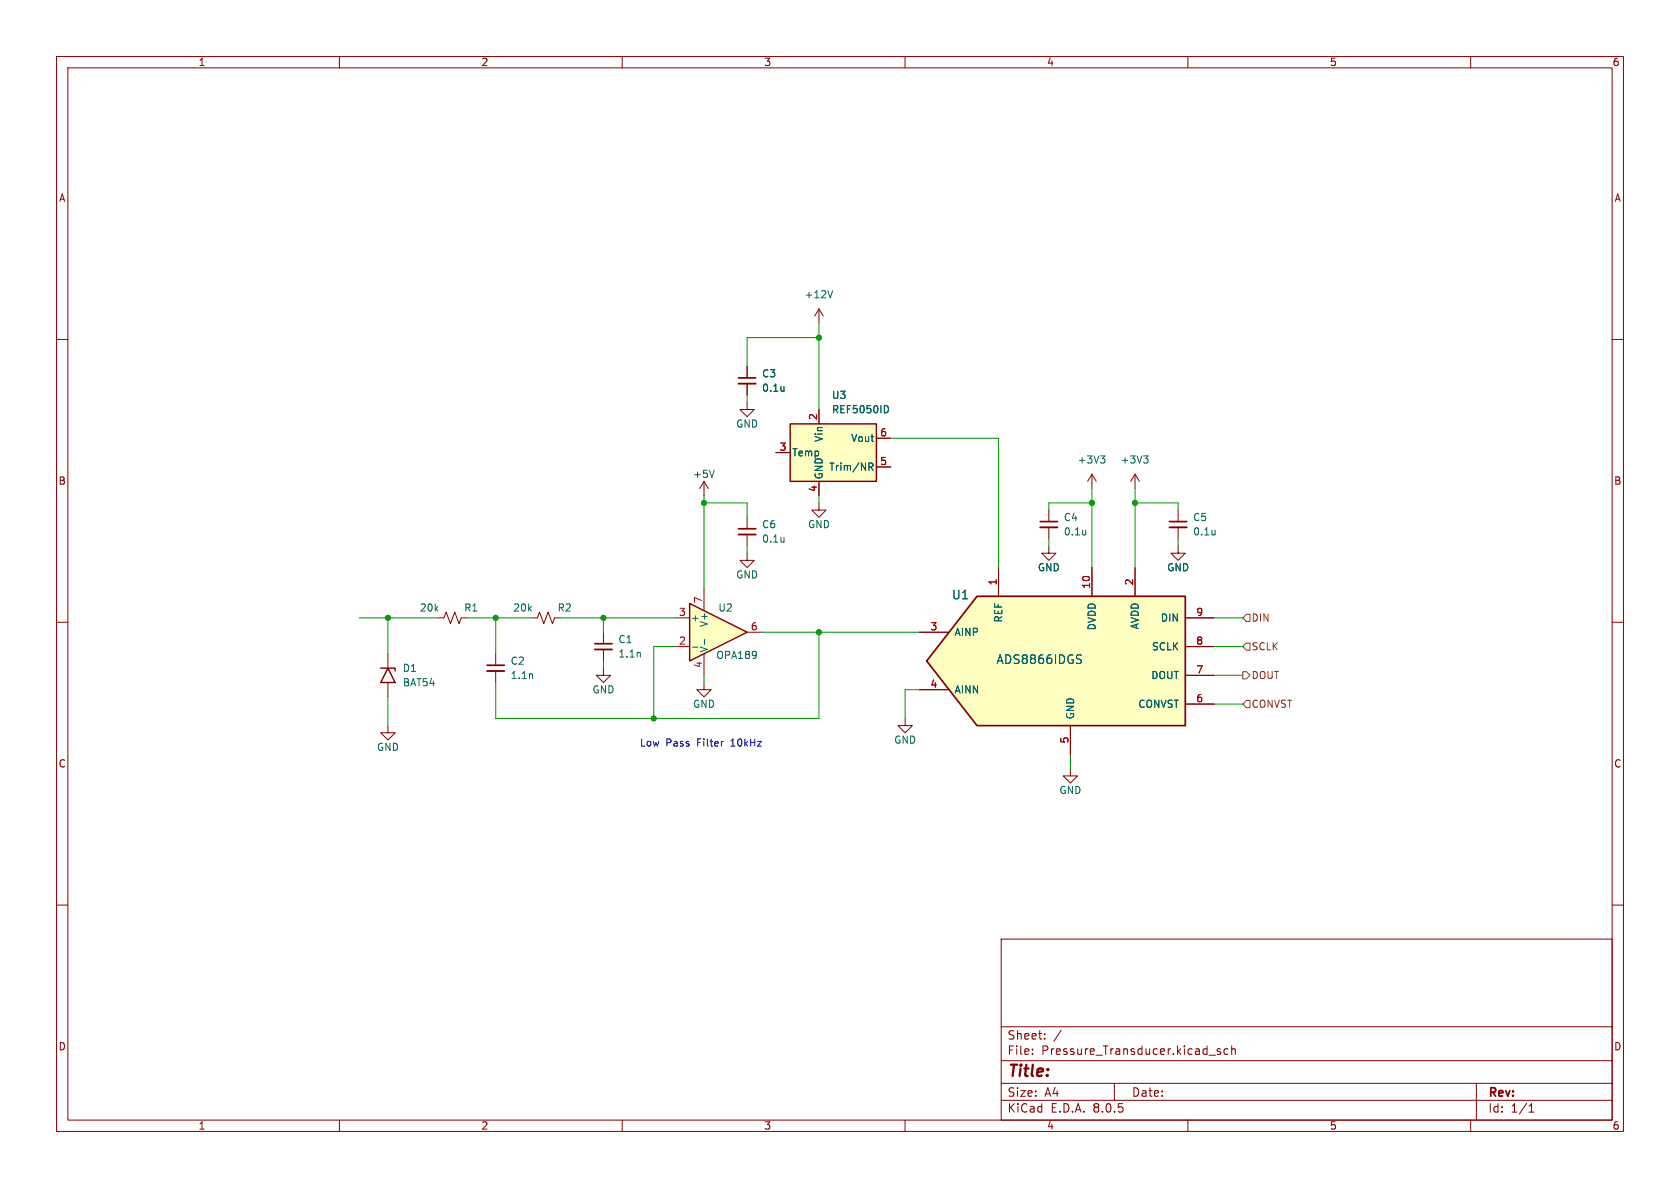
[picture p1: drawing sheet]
<svg xmlns="http://www.w3.org/2000/svg" width="297mm" height="210mm" viewBox="0 0 297 210" stroke-linecap="round" stroke-linejoin="round" font-family="sans-serif">
<g fill="none" stroke="#840000" stroke-width=".18">
<path d="M10 10h277v190h-277zM12 12h273v186h-273zM60 10v2M110 10v2M160 10v2M210 10v2M260 10v2M10 60h2M285 60h2M132.1 64.8v2M132.1 67.8v2.1M185.4 96.5v1.3h1.3l-1.3 1.3-1.3-1.3h1.3"/>
<path d="M185.4 90.2v2M185.4 93.2v2.1M193 83.8l-.7 1.3M193 83.8v2.6M193 83.8l.8 1.3M200.7 83.8l-.8 1.3M200.7 83.8v2.6M200.7 83.8l.7 1.3M208.3 96.5v1.3h1.2l-1.2 1.3-1.3-1.3h1.3M208.3 90.2v2M208.3 93.2v2.1M10 110h2"/>
<path d="M68.6 115.6v2.5M77.5 109.2h1l.4-1 .7 2 .8-2 .8 2 .3-1h1M87.6 115.6v2M87.6 118.6v2.1M94 109.2h1l.4-1 .7 2 .8-2 .8 2 .3-1h1.1M106.7 118.1v1.3h1.2l-1.2 1.3-1.3-1.3h1.3M106.7 111.8v2M106.7 114.8v2M285 110h2M68.6 128.3v1.2h1.2l-1.2 1.3-1.3-1.3h1.3M68.6 120.7v2.5M160 127v1.3h1.3l-1.3 1.2-1.3-1.2h1.3"/>
<path d="M10 160h2M285 160h2M177 166h108v32h-108zM60 198v2M110 198v2M160 198v2M177 194.5h108M177 191.5h108M177 187.5h108M177 181.5h108M182.5 186.3v.1M182.5 185.5v.1"/>
<path d="M184.7 183.6v.1M184.7 182.8v.1M187.6 182.1l-1.3 2M197 191.5v3M210 198v2M213.7 186.5h1.2M215.7 185.5l-.3-.1-.2 .2v.2l.5 .2v.3h-.5M217.1 185.5l-.4-.1-.3 .3v.4l.1 .2h.6M217.7 185.5l.3-.1 .3 .1 .1 .9M217.7 184.9v1.5M260 198v2M261 191.5v6.5"/>
<path d="M270.3 196.6h.9M270.3 195.5l.4-.4v1.5"/>
</g>
<path d="M67.3 118.1h2.5v.5M68.6 118.1l1.2 2.6h-2.5z" fill="none" stroke="#840000" stroke-width=".25"/>
<path d="M138.6 68.3v.9M138.6 69l-.1 .1M191.9 93.7v.9M191.9 94.4v.1M194.6 80.6h.7l-.4 .5M195.1 81.1l.2 .2v.3l-.2 .3M202.2 80.6h.8l-.5 .5M202.7 81.1l.3 .2v.3l-.3 .3M214.8 93.7v.9M214.8 94.4l-.1 .1M94.1 119.2l.1 .8M113.1 115.4l.1 .8" fill="none" stroke="#006464" stroke-width=".18"/>
<path d="M130.6 67.8h3M183.9 93.2h3M206.8 93.2h3M86.1 118.6h3.1M105.2 114.8h3" fill="none" stroke="#840000" stroke-width=".33"/>
<path d="M130.6 66.8h3M183.9 92.2h3M206.8 92.2h3M86.1 117.6h3.1M105.2 113.8h3" fill="none" stroke="#840000" stroke-width=".3"/>
<path d="M172.7 105.4h36.8v22.9h-36.8l-8.9-11.5z" fill="#ffffc2"/>
<path d="M172.7 105.4h36.8v22.9h-36.8l-8.9-11.5z" fill="none" stroke="#840000" stroke-width=".3"/>
<path d="M162.6 111.8h5M176.5 100.3v5.1M193 100.3v5.1M200.7 100.3v5.1M209.5 119.4h5.1M209.5 114.3h5.1M209.5 109.2h5.1M124.5 120.7v1.2h1.2l-1.2 1.3-1.3-1.3h1.3M162.6 121.9h5M189.2 135.9v1.3h1.3l-1.3 1.2-1.2-1.2h1.2M189.2 128.3v5.1M209.5 124.5h5.1" fill="none" stroke="#840000" stroke-width=".18"/>
<path d="M190.9 116.6l.3 .2-.1 .3-.2 .2M191 115.8h.2" fill="none" stroke="#006464" stroke-width=".18"/>
<path d="M121.9 106.7l10.2 5.1-10.2 5z" fill="#ffffc2"/>
<path d="M121.9 106.7l10.2 5.1-10.2 5z" fill="none" stroke="#840000" stroke-width=".25"/>
<path d="M132.1 71.1v1.3h-1.3l1.3 1.3 1.2-1.3h-1.2M132.1 97.8v1.3h-1.3l1.3 1.2 1.2-1.2h-1.2M132.1 91.4v2.1M132.1 94.5v2M144.8 88.9v1.3h-1.3l1.3 1.2 1.2-1.2h-1.2M119.4 114.3h2.5M119.4 109.2h2.5M124.5 104.1v3.9M124.5 115.6v3.8M132.1 111.8h2.5" fill="none" stroke="#840000" stroke-width=".18"/>
<path d="M138.6 95v.8M138.6 95.7l-.1 .1M122.4 114.4h1M124.6 113v1" fill="none" stroke="#006464" stroke-width=".18"/>
<path d="M130.6 94.5h3" fill="none" stroke="#840000" stroke-width=".33"/>
<path d="M130.6 93.5h3" fill="none" stroke="#840000" stroke-width=".3"/>
<path d="M139.7 74.9h15.2v10.2h-15.2z" fill="#ffffc2"/>
<path d="M139.7 74.9h15.2v10.2h-15.2z" fill="none" stroke="#840000" stroke-width=".25"/>
<g fill="none" stroke="#840000" stroke-width=".18">
<path d="M144.8 54.6v2.6M144.8 54.6l.7 1.3M144.8 54.6l-.8 1.3M132.1 64.8v2M132.1 67.8v2.1M144.8 72.4v2.5M154.9 77.5h2.6M124.5 85.1l-.8 1.3M124.5 85.1v2.5M124.5 85.1l.7 1.3M137.2 80h2.5M144.8 85.1v2.5"/>
<path d="M154.9 82.6h2.6M162.6 111.8h5M176.5 100.3v5.1M193 100.3v5.1M200.7 100.3v5.1M209.5 119.4h5.1M209.5 114.3h5.1M209.5 109.2h5.1M162.6 121.9h5M189.2 128.3v5.1M209.5 124.5h5.1"/>
</g>
<path d="M147.2 51.4l-.4 1.2M138.6 68.3v.9M138.6 69l-.1 .1M156.6 71.7a.68 .68 0 0 1 .5 .6 .68 .68 0 0 1-.5 .7M126.3 83.1l-.4 1.3M153.6 81.9h.5l.2 .2-.1 .4h-.6M153.9 82.5l.4 .6M190.9 116.6l.3 .2-.1 .3-.2 .2M191 115.8h.2" fill="none" stroke="#006464" stroke-width=".18"/>
<path d="M219.7 118.7h.6l.7 .7-.7 .6h-.6zM220.3 113.7h.7v1.2h-.7l-.6-.6zM220.3 108.6h.7v1.3h-.7l-.6-.7zM220.3 123.8h.7v1.3h-.7l-.6-.6z" fill="none" stroke="#725600" stroke-width=".18"/>
<g fill="none" stroke="#009600" stroke-width=".18">
<path d="M144.8 59.7h-12.7v5.1M144.8 57.2v15.2M132.1 69.9v1.2M157.5 77.5h19v22.8M124.5 88.9h7.6v2.5M124.5 87.6v16.5M132.1 96.5v1.3M144.8 87.6v1.3M185.4 95.3v1.2M193 88.9h-7.6v1.3M193 86.4v13.9M200.7 88.9h7.6v1.3"/>
<path d="M200.7 86.4v13.9M208.3 95.3v1.2M63.5 109.2h14M68.6 109.2v6.4M82.5 109.2h11.5M87.6 109.2v6.4M99.1 109.2h20.3M106.7 109.2v2.6M106.7 116.8v1.3M119.4 114.3h-3.8v12.7M124.5 119.4v1.3M134.6 111.8h28"/>
<path d="M144.8 111.8v15.2h-57.2v-6.3M214.6 109.2h5.1M214.6 119.4h5.1M214.6 114.3h5.1M68.6 123.2v5.1M162.6 121.9h-2.6v5.1M189.2 133.4v2.5M214.6 124.5h5.1"/>
</g>
<g fill="#009600" stroke="#009600" stroke-width=".18">
<circle cx="115.6" cy="127" r=".46"/>
<circle cx="87.6" cy="109.2" r=".46"/>
<circle cx="106.7" cy="109.2" r=".46"/>
<circle cx="68.6" cy="109.2" r=".46"/>
<circle cx="193" cy="88.9" r=".46"/>
<circle cx="200.7" cy="88.9" r=".46"/>
<circle cx="124.5" cy="88.9" r=".46"/>
<circle cx="144.8" cy="111.8" r=".46"/>
<circle cx="144.8" cy="59.7" r=".46"/>
</g>
<text font-size="2.8" fill="#840000" x="178" y="190.9">Title:</text>
<g font-size="2.1" fill="#006464">
<text x="168.2" y="106.1">U1</text>
<text x="176.1" y="117.6">ADS8866IDGS</text>
</g>
<g font-size="2.1" fill="#840000">
<text x="178" y="184">Sheet:</text>
<text x="178" y="186.7">File:</text>
<text x="184.1" y="186.7">Pressure_Transducer.kicad_sch</text>
<text x="178" y="196.9">KiCad</text>
<text x="178" y="194.1">Size:</text>
<text x="184.7" y="194.1">A4</text>
<text x="185.7" y="196.9">E.D.A.</text>
<text x="193.3" y="196.9">8.0.5</text>
<text x="200" y="194.1">Date:</text>
<text x="263" y="194.3">Rev:</text>
<text x="263" y="196.9">Id:</text>
<text x="267.1" y="196.9">1/1</text>
</g>
<g font-size="1.8" fill="#840000">
<text x="35" y="11.9">1</text>
<text x="85" y="11.9">2</text>
<text x="135" y="11.9">3</text>
<text x="185" y="11.9">4</text>
<text x="235" y="11.9">5</text>
<text x="285" y="11.9">6</text>
<text x="10.3" y="35.9">A</text>
<text x="285.3" y="35.9">A</text>
<text x="10.3" y="85.9">B</text>
<text x="285.3" y="85.9">B</text>
<text x="10.3" y="135.9">C</text>
<text x="285.3" y="135.9">C</text>
<text x="10.3" y="185.9">D</text>
<text x="285.3" y="185.9">D</text>
<text x="35" y="199.9">1</text>
<text x="85" y="199.9">2</text>
<text x="135" y="199.9">3</text>
<text x="185" y="199.9">4</text>
<text x="235" y="199.9">5</text>
<text x="285" y="199.9">6</text>
</g>
<g font-size="1.8" fill="#006464">
<text x="142.1" y="52.9">+12V</text>
<text x="134.6" y="66.9">C3</text>
<text x="134.6" y="69.4">0.1u</text>
<text x="147" y="70.7">U3</text>
<text x="130" y="75.8">GND</text>
<text x="147" y="73.3">REF5050ID</text>
<text x="140" y="80.9">Temp</text>
<text x="145.6" y="78.2" transform="rotate(-90 145.6 78.2)">Vin</text>
<text x="146.5" y="83.4">Trim/NR</text>
<text x="150.4" y="78.3">Vout</text>
<text x="190.4" y="82.1">+3V3</text>
<text x="198" y="82.1">+3V3</text>
<text x="122.4" y="84.7">+5V</text>
<text x="145.6" y="84.8" transform="rotate(-90 145.6 84.8)">GND</text>
<text x="134.6" y="93.6">C6</text>
<text x="142.7" y="93.6">GND</text>
<text x="188" y="92.3">C4</text>
<text x="188" y="94.8">0.1u</text>
<text x="210.8" y="92.3">C5</text>
<text x="210.8" y="94.8">0.1u</text>
<text x="134.6" y="96.1">0.1u</text>
<text x="183.4" y="101.2">GND</text>
<text x="206.2" y="101.2">GND</text>
<text x="130" y="102.5">GND</text>
<text x="74.1" y="108.3">20k</text>
<text x="82" y="108.3">R1</text>
<text x="90.6" y="108.3">20k</text>
<text x="98.5" y="108.3">R2</text>
<text x="109.2" y="113.9">C1</text>
<text x="122" y="110.1">+</text>
<text x="125.3" y="110.9" transform="rotate(-90 125.3 110.9)">V+</text>
<text x="126.9" y="108.3">U2</text>
<text x="168.7" y="112.6">AINP</text>
<text x="177.4" y="110.1" transform="rotate(-90 177.4 110.1)">REF</text>
<text x="193.9" y="111.5" transform="rotate(-90 193.9 111.5)">DVDD</text>
<text x="201.5" y="111.3" transform="rotate(-90 201.5 111.3)">AVDD</text>
<text x="205.1" y="110.1">DIN</text>
<text x="71.1" y="119">D1</text>
<text x="90.2" y="117.7">C2</text>
<text x="109.2" y="116.4">1.1n</text>
<text x="125.3" y="115.4" transform="rotate(-90 125.3 115.4)">V-</text>
<text x="126.5" y="116.7">OPA189</text>
<text x="203.6" y="115.2">SCLK</text>
<text x="71.1" y="121.5">BAT54</text>
<text x="90.2" y="120.2">1.1n</text>
<text x="104.6" y="122.8">GND</text>
<text x="122.4" y="125.3">GND</text>
<text x="168.7" y="122.8">AINN</text>
<text x="201.1" y="125.3">CONVST</text>
<text x="203.4" y="120.2">DOUT</text>
<text x="158" y="131.7">GND</text>
<text x="190.1" y="127.3" transform="rotate(-90 190.1 127.3)">GND</text>
<text x="66.5" y="132.9">GND</text>
<text x="187.2" y="140.6">GND</text>
</g>
<g font-size="1.8" fill="#a90000">
<text x="144.5" y="74.4" transform="rotate(-90 144.5 74.4)">2</text>
<text x="155.5" y="77.2">6</text>
<text x="137.7" y="79.8">3</text>
<text x="155.5" y="82.3">5</text>
<text x="144.5" y="87.1" transform="rotate(-90 144.5 87.1)">4</text>
<text x="124.2" y="106.8" transform="rotate(-90 124.2 106.8)">7</text>
<text x="176.3" y="103.6" transform="rotate(-90 176.3 103.6)">1</text>
<text x="192.8" y="104.2" transform="rotate(-90 192.8 104.2)">10</text>
<text x="200.4" y="103.6" transform="rotate(-90 200.4 103.6)">2</text>
<text x="119.9" y="109">3</text>
<text x="132.6" y="111.5">6</text>
<text x="164.4" y="111.5">3</text>
<text x="211.4" y="109">9</text>
<text x="119.9" y="114">2</text>
<text x="124.2" y="118.2" transform="rotate(-90 124.2 118.2)">4</text>
<text x="211.4" y="119.1">7</text>
<text x="211.4" y="114">8</text>
<text x="164.4" y="121.7">4</text>
<text x="211.4" y="124.2">6</text>
<text x="189" y="131.5" transform="rotate(-90 189 131.5)">5</text>
</g>
<g font-size="1.8" fill="#725600">
<text x="221.2" y="110.1">DIN</text>
<text x="221.2" y="115.2">SCLK</text>
<text x="221.2" y="120.2">DOUT</text>
<text x="221.2" y="125.3">CONVST</text>
</g>
<g font-size="1.8" fill="#0000c2">
<text x="113" y="132.2">Low</text>
<text x="117.7" y="132.2">Pass</text>
<text x="123.3" y="132.2">Filter</text>
<text x="129.5" y="132.2">10kHz</text>
</g>
</svg>
